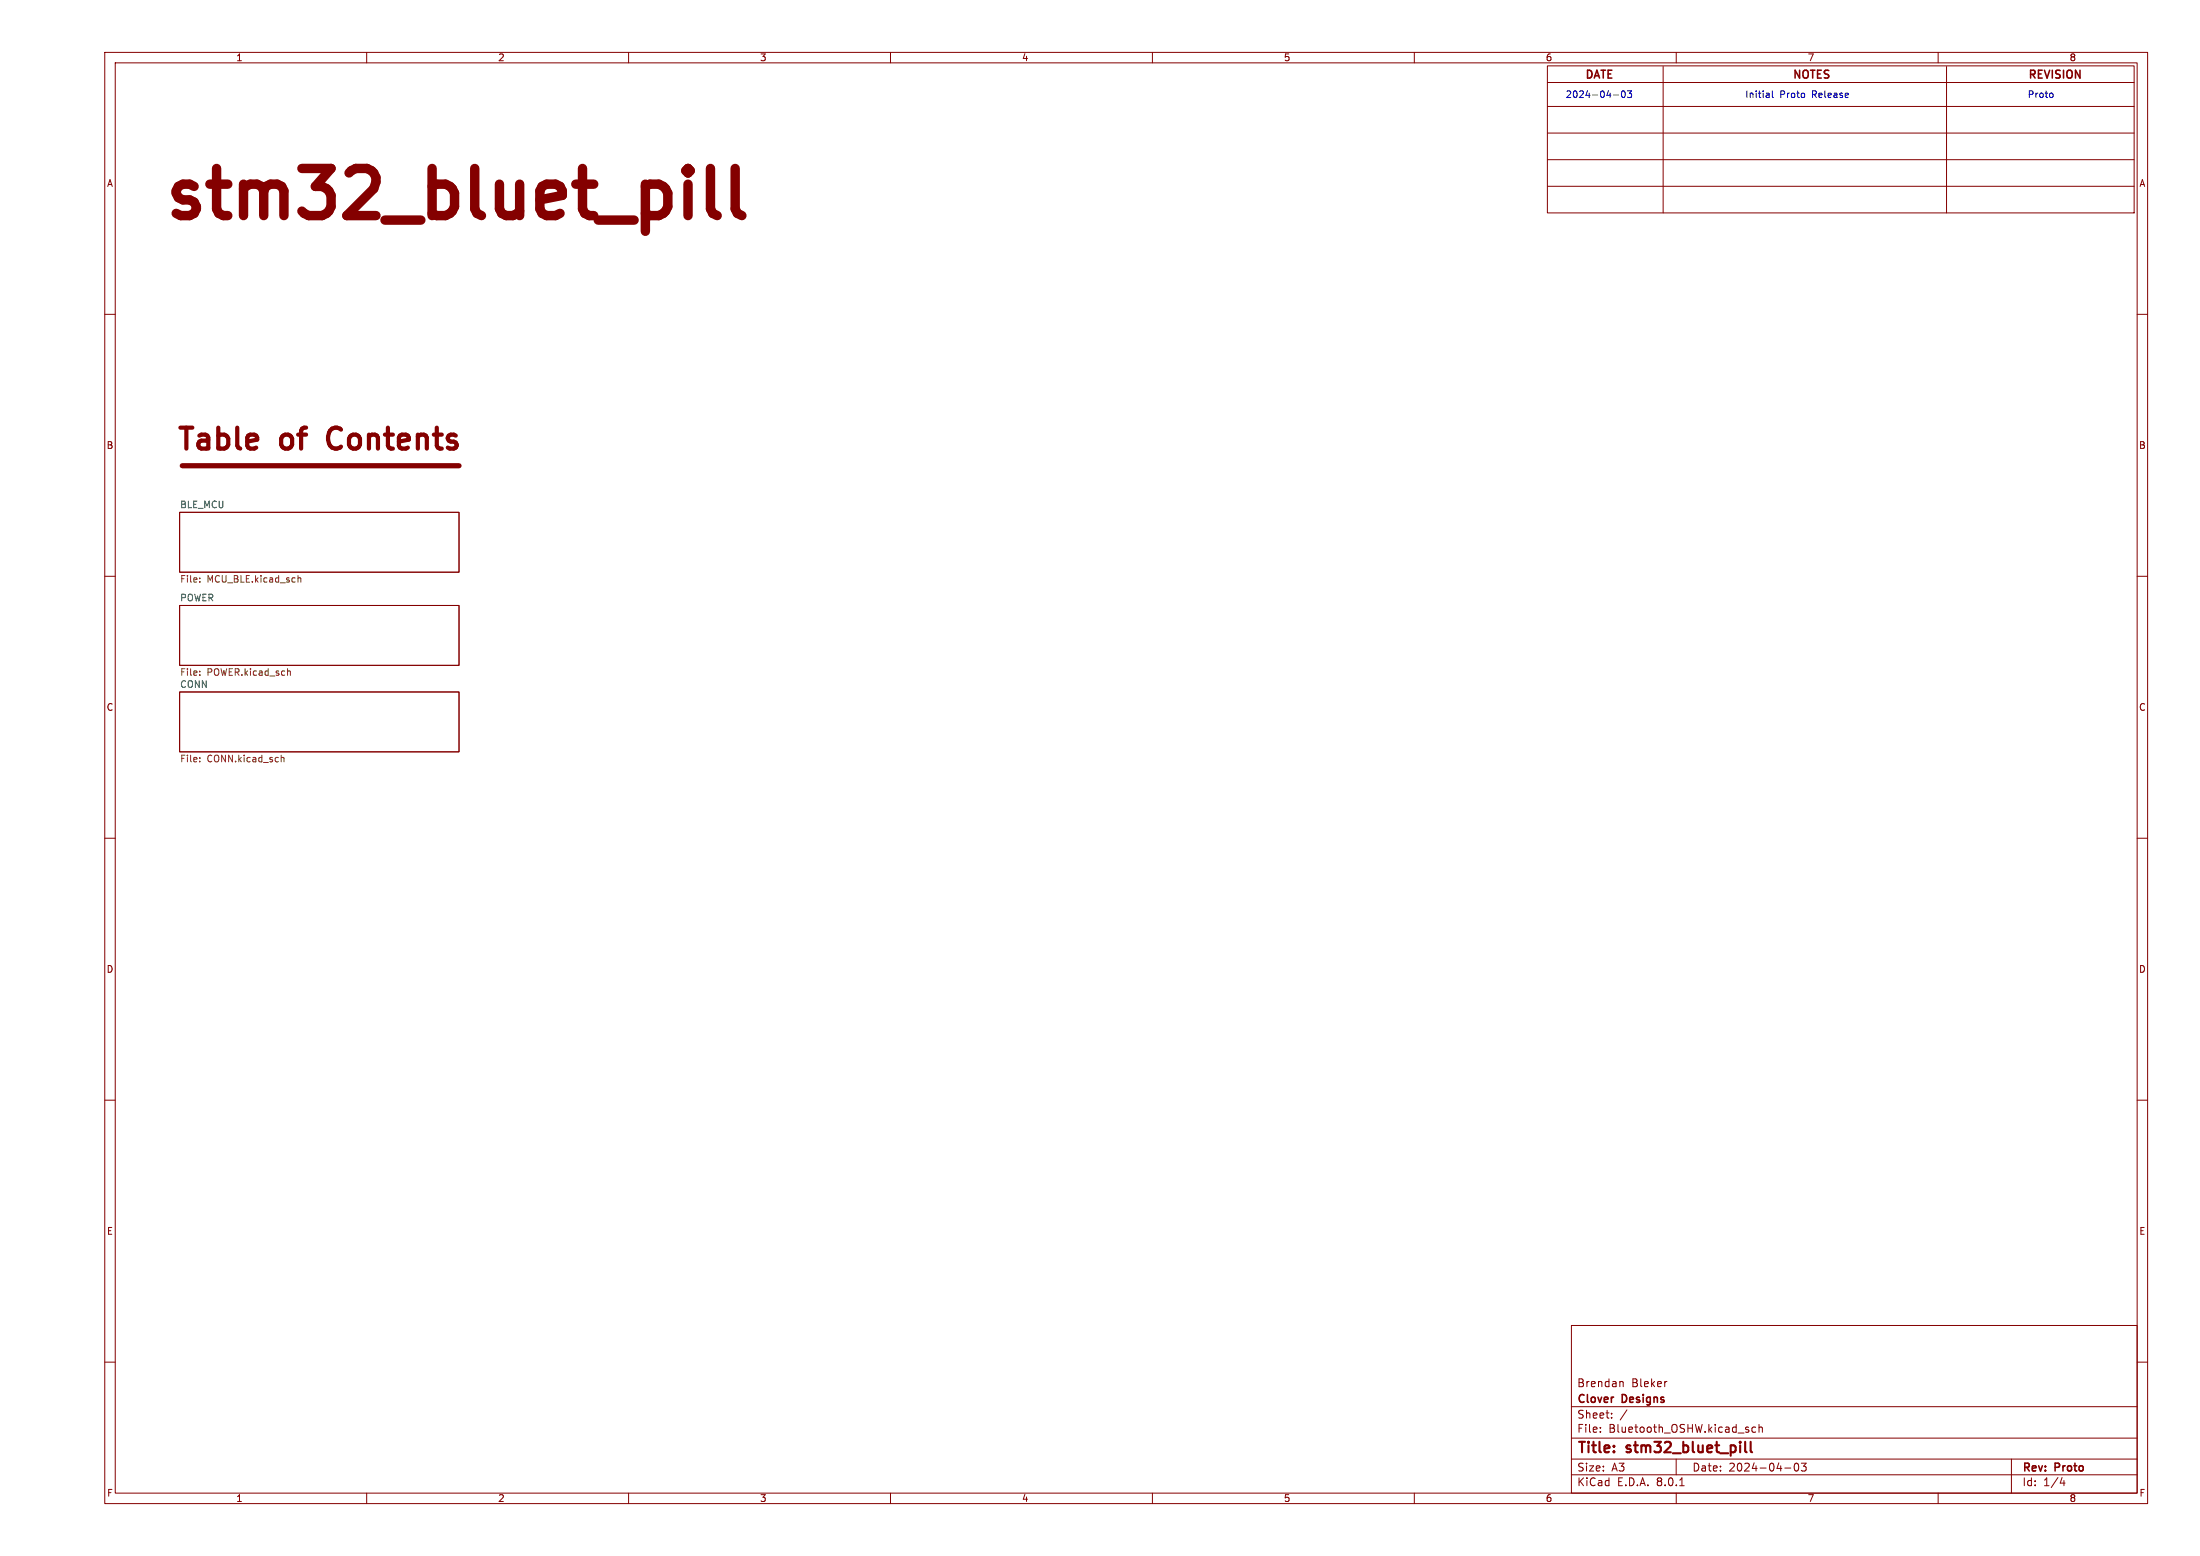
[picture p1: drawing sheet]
<svg xmlns="http://www.w3.org/2000/svg" width="420mm" height="297mm" viewBox="0 0 420 297" stroke-linecap="round" stroke-linejoin="round" font-family="sans-serif">
<g fill="none" stroke="#840000" stroke-width=".19">
<path d="M20 10h390v277h-390zM22 12h386v273h-386zM70 10v2M120 10v2M170 10v2M220 10v2M270 10v2M295.4 12.6h112v28h-112zM295.4 15.7h112M317.5 12.7v27.9M320 10v2M370 10v2"/>
<path d="M371.6 12.7v27.9M295.4 20.3h112M295.4 25.4h112M295.4 30.5h112M295.4 35.6h112M20 60h2M408 60h2M34.3 97.8h53.3v11.4h-53.3zM20 110h2M34.3 115.6h53.3v11.4h-53.3zM408 110h2M34.3 132.1h53.3v11.4h-53.3z"/>
<path d="M20 160h2M408 160h2M20 210h2M408 210h2M20 260h2M300 253h108v32h-108zM408 260h2M300 278.5h108M300 274.5h108M300 268.5h108M305.5 273.2v.2M305.5 272.5v.1"/>
<path d="M307.7 270.5v.2M307.7 269.8v.1M309.4 263.7h.3l.2 .2v.8M310.6 269.1l-1.3 1.9M318.2 263.7l-.3 .1M320 278.5v3M335.2 272.5l-.5-.1-.3 .3 .2 .6h.6M335.8 272.5l.2-.1 .4 .1v.9M335.8 271.9v1.5M342.7 279.4l.2-.1a.8 .8 0 0 1 .5 .7 .8 .8 0 0 1-.5 .8 1 1 0 0 1-.2-1.4zM343.9 279.3h.9l-.5 .6 .4 .1v.6l-.2 .2-.6-.2M384 278.5v6.5"/>
<path d="M70 285v2M120 285v2M170 285v2M220 285v2M270 285v2M300 281.5h108M320 285v2M320.7 283.6h.8M340.7 280.2h1.2M370 285v2M393.7 282l-.4 1.1h.9M394 282.6v1"/>
</g>
<path d="M333.3 277.1l.1 .1M334.2 275.2v1.7l.3 .3" fill="none" stroke="#840000" stroke-width=".4"/>
<path d="M63 82.2a2.78 2.78 0 0 0 0 2.9" fill="none" stroke="#840000" stroke-width=".8"/>
<path d="M135.6 32.2v7.7l.5 .8 .8 .5M140.3 32.2v7.7l.5 .8 .8 .5" fill="none" stroke="#840000" stroke-width="1.8"/>
<path d="M34.8 88.9h52.8" fill="none" stroke="#840000" stroke-width="1"/>
<path d="M38.1 110.3v.2M38.1 111v.1M56.9 109.9v1.2M56.9 110.4l.2-.1h.3v.8M38.1 128.1v.1M38.1 128.8v.1M55 128.1h.4v.8M38.1 145.3v.1M38.1 144.6v.2M53.7 144.1v1.3M53.7 144.7l.2-.1h.3v.8" fill="none" stroke="#725600" stroke-width=".19"/>
<path d="M308 18.1h1M309.7 17.5l.1-.2a.68 .68 0 0 1 .5 .7 .68 .68 0 0 1-.5 .6l-.3-.5zM310.7 17.3h.8l-.4 .5 .3 .2v.5l-.2 .1-.5-.1M337.7 17.8v.8M337.7 18.6h-.1M337.7 18.1h-.1M338.3 17.3v1.1l.2 .2M391.7 17.8l.2 .2v.4l-.2 .2" fill="none" stroke="#0000c2" stroke-width=".19"/>
<text font-size="12.5" fill="#840000" x="30.7" y="44.3">stm32_bluet_pill</text>
<g font-size="5.6" fill="#840000">
<text x="33.5" y="87">Table</text>
<text x="54" y="87">of</text>
<text x="64.5" y="87">Contents</text>
</g>
<g font-size="2.8" fill="#840000">
<text x="301" y="277.9">Title:</text>
<text x="310.6" y="277.9">stm32_bluet_pill</text>
</g>
<g font-size="2.1" fill="#840000">
<text x="302.5" y="15.4">DATE</text>
<text x="342.1" y="15.4">NOTES</text>
<text x="387.1" y="15.4">REVISION</text>
<text x="301" y="268.2">Clover</text>
<text x="301" y="265">Brendan</text>
<text x="309.7" y="268.2">Designs</text>
<text x="311.4" y="265">Bleker</text>
<text x="301" y="273.7">File:</text>
<text x="301" y="271">Sheet:</text>
<text x="307.1" y="273.7">Bluetooth_OSHW.kicad_sch</text>
<text x="301" y="281.1">Size:</text>
<text x="307.6" y="281.1">A3</text>
<text x="323" y="281.1">Date:</text>
<text x="330" y="281.1">2024-04-03</text>
<text x="386" y="281.3">Rev:</text>
<text x="392.4" y="281.3">Proto</text>
<text x="301" y="283.9">KiCad</text>
<text x="308.7" y="283.9">E.D.A.</text>
<text x="316.3" y="283.9">8.0.1</text>
<text x="386" y="283.9">Id:</text>
<text x="390.1" y="283.9">1/4</text>
</g>
<g font-size="1.8" fill="#840000">
<text x="45" y="11.9">1</text>
<text x="95" y="11.9">2</text>
<text x="145" y="11.9">3</text>
<text x="195" y="11.9">4</text>
<text x="245" y="11.9">5</text>
<text x="295" y="11.9">6</text>
<text x="345" y="11.9">7</text>
<text x="395" y="11.9">8</text>
<text x="20.3" y="35.9">A</text>
<text x="408.3" y="35.9">A</text>
<text x="20.3" y="85.9">B</text>
<text x="408.2" y="85.9">B</text>
<text x="20.3" y="135.9">C</text>
<text x="408.2" y="135.9">C</text>
<text x="20.3" y="185.9">D</text>
<text x="408.2" y="185.9">D</text>
<text x="20.3" y="235.9">E</text>
<text x="408.3" y="235.9">E</text>
<text x="20.3" y="285.9">F</text>
<text x="45" y="286.9">1</text>
<text x="95" y="286.9">2</text>
<text x="145" y="286.9">3</text>
<text x="195" y="286.9">4</text>
<text x="245" y="286.9">5</text>
<text x="295" y="286.9">6</text>
<text x="345" y="286.9">7</text>
<text x="395" y="286.9">8</text>
<text x="408.3" y="285.9">F</text>
</g>
<g font-size="1.8" fill="#0000c2">
<text x="298.8" y="18.9">2024-04-03</text>
<text x="333.1" y="18.9">Initial</text>
<text x="339.8" y="18.9">Proto</text>
<text x="346" y="18.9">Release</text>
<text x="387" y="18.9">Proto</text>
</g>
<g font-size="1.8" fill="#006464">
<text x="34.3" y="97.1">BLE_MCU</text>
<text x="34.3" y="114.9">POWER</text>
<text x="34.3" y="131.4">CONN</text>
</g>
<g font-size="1.8" fill="#725600">
<text x="34.3" y="111.5">File:</text>
<text x="39.5" y="111.5">MCU_BLE.kicad_sch</text>
<text x="34.3" y="129.3">File:</text>
<text x="39.5" y="129.3">POWER.kicad_sch</text>
<text x="34.3" y="145.8">File:</text>
<text x="39.5" y="145.8">CONN.kicad_sch</text>
</g>
</svg>
